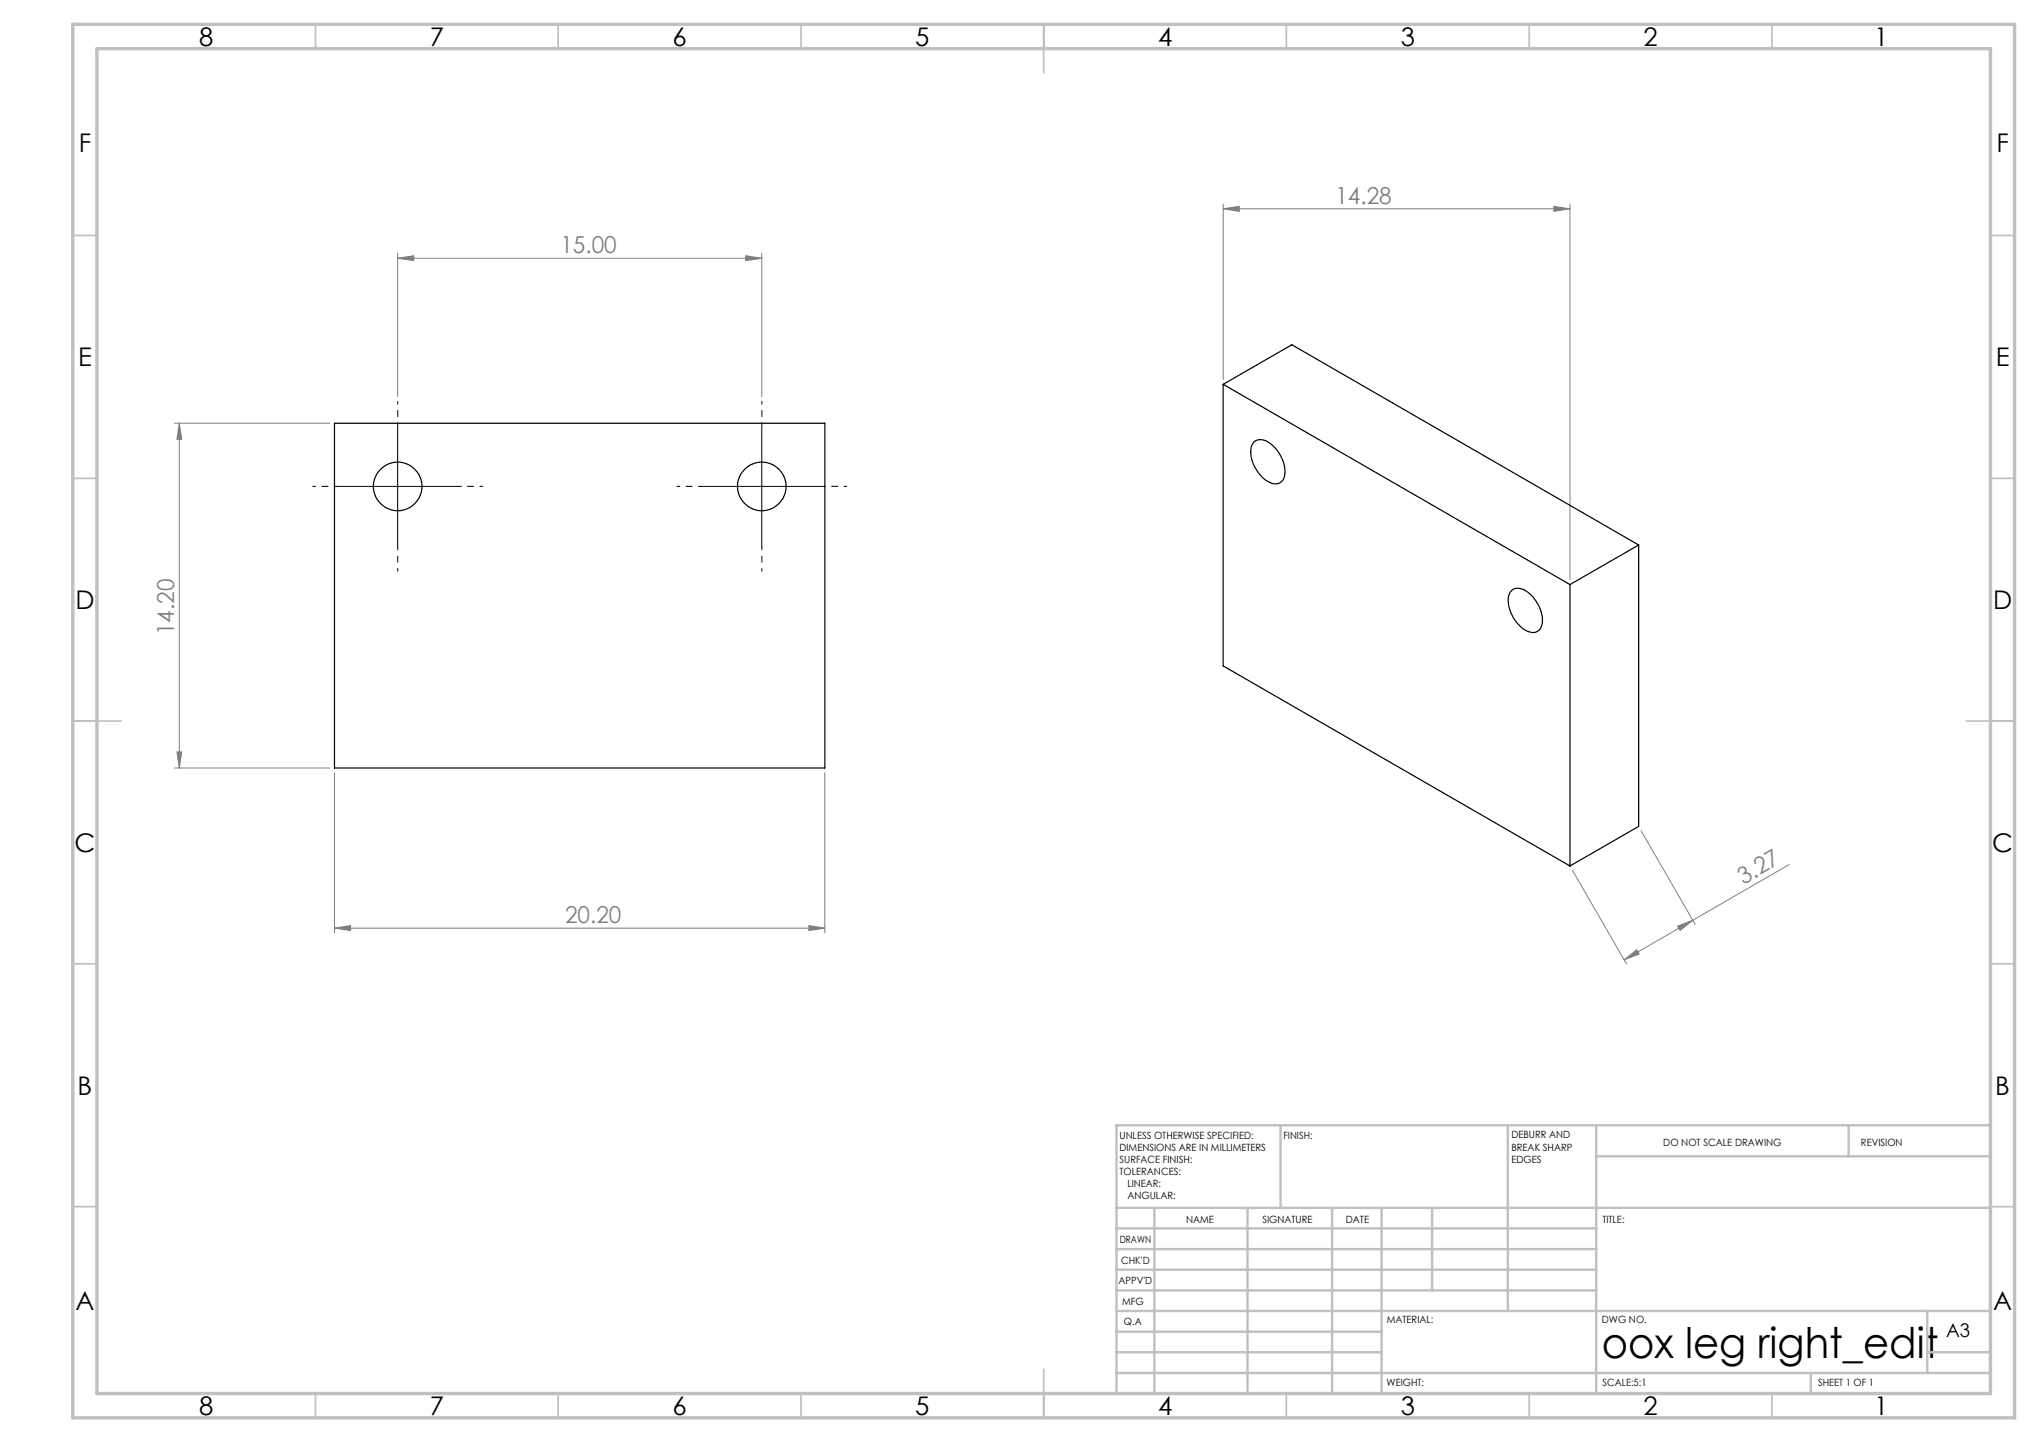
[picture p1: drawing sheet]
<svg xmlns="http://www.w3.org/2000/svg" width="420mm" height="297mm" viewBox="0 0 420 297" stroke-linecap="round" stroke-linejoin="round" font-family="sans-serif">
<g fill="none" stroke="#808080" stroke-width=".21">
<path d="M81.9 53.2l3.3-.5v1zM81.9 52.2v29.5M81.9 53.2h75M153.6 52.7l3.3 .5-3.3 .5zM156.9 52.2v29.5M252 43l3.3-.5v1zM252 42v36.2M252 43h71.4M320.1 42.5l3.3 .5-3.3 .5zM323.4 42v77.4M35.9 87.2h32M36.9 87.2l.5 3.3h-1z"/>
<path d="M36.9 87.2v71M35.9 158.2h32M36.4 154.9h1l-.5 3.3zM68.9 159.2v33M169.9 159.2v33M323.9 179.2l11.1 19.3M338 171.1l11.2 19.3M368.6 178l-19.9 11.5M68.9 191.2l3.3-.6v1.1zM68.9 191.2h101M166.6 190.6l3.3 .6-3.3 .5zM334.5 197.7l2.6-2.1 .5 .9z"/>
<path d="M345.5 190.7l3.2-1.2-2.6 2.1zM348.7 189.5l-14.2 8.2"/>
</g>
<path d="M81.9 87.7v-5M156.9 87.7v-5M69.4 100.2h-5M81.9 112.7v5M94.4 100.2h5M144.4 100.2h-5M156.9 112.7v5M169.4 100.2h5" fill="none" stroke="#000" stroke-width=".21" stroke-dasharray="15.2 1.3 1.3 1.3" stroke-dashoffset="14.6"/>
<path d="M81.9 87.7v25M156.9 87.7v25M69.4 100.2h25M144.4 100.2h25" fill="none" stroke="#000" stroke-width=".21"/>
<g fill="none" stroke="#c0c0c0" stroke-width=".35">
<path d="M65 5v5M115 5v5M165 5v5M215 5v10M265 5v5M315 5v5M365 5v5M15 48.5h5M410 48.5h5M15 98.5h5M410 98.5h5M15 148.5h10"/>
<path d="M405 148.5h10M15 198.5h5M410 198.5h5M15 248.5h5M410 248.5h5M65 287v5M115 287v5M165 287v5M215 282v10M265 287v5M315 287v5M365 287v5"/>
</g>
<g fill="none" stroke="#c0c0c0" stroke-width=".5">
<path d="M263.8 231.8v17M310.6 231.8v38.2M328.8 231.8v55.2M328.8 238.2h81.2M380.8 231.8v6.4M410 231.8h-180v55.2M230 248.8h180M230 257.3h98.8M230 253h98.8M237.8 248.8v38.2M257 248.8v38.2M274.4 248.8v38.2"/>
<path d="M284.6 248.8v38.2M295 248.8v17M230 265.8h98.8M230 261.5h98.8M230 278.5h54.6M230 274.3h54.6M230 270h180M397 278.5h13M397 270v12.8M230 282.8h180M373 282.8v4.2"/>
</g>
<path d="M15 5h400v287h-400zM20 10h390v277h-390z" fill="none" stroke="#c0c0c0" stroke-width=".7"/>
<g fill="#808080">
<path d="M166.6 190.6l3.3 .6-3.3 .5zM68.9 191.2l3.3-.6v1.1zM320.1 42.5l3.3 .5-3.3 .5zM252 43l3.3-.5v1z"/>
<path d="M81.9 53.2l3.3-.5v1zM153.6 52.7l3.3 .5-3.3 .5z"/>
<path d="M345.5 190.7l3.2-1.2-2.6 2.1zM334.5 197.7l2.6-2.1 .5 .9z"/>
<path d="M36.9 87.2l.5 3.3h-1zM36.4 154.9h1l-.5 3.3z"/>
</g>
<g fill="none" stroke="#000" stroke-width=".25">
<path d="M252 79.2v58l71.4 41.2M252 79.2l71.4 41.2M252 79.2l14.1-8.2 71.4 41.3M68.9 87.2h101v71h-101zM258.3 91a2.61 2.61 0 0 1 3.3 .3 7 7 0 0 1 2.8 7.3 2.08 2.08 0 0 1-3.2 .6 7.1 7.1 0 0 1-3.3-7.6zM337.5 112.3l-14.1 8.1M337.5 112.3v57.9l-14.1 8.2M311.4 121.6a2.61 2.61 0 0 1 3.2 .3 7.4 7.4 0 0 1 3 6.8 1.98 1.98 0 0 1-3 1.3 7.3 7.3 0 0 1-3.8-7.3zM323.4 120.4v58"/>
<circle cx="81.9" cy="100.2" r="5"/>
<circle cx="156.9" cy="100.2" r="5"/>
</g>
<text font-size="8.7" x="329.9" y="279.6">oox leg right_edit</text>
<g font-size="5.3">
<text x="41" y="9.5">8</text>
<text x="88.5" y="9.5">7</text>
<text x="138.5" y="9.5">6</text>
<text x="188.5" y="9.5">5</text>
<text x="238.5" y="9.5">4</text>
<text x="288.5" y="9.5">3</text>
<text x="338.5" y="9.5">2</text>
<text x="386" y="9.5">1</text>
<text x="16.2" y="31.2">F</text>
<text x="411.2" y="31.2">F</text>
<text x="16.1" y="75.5">E</text>
<text x="411.1" y="75.5">E</text>
<text x="15.5" y="125.5">D</text>
<text x="410.5" y="125.5">D</text>
<text x="15.4" y="175.5">C</text>
<text x="410.4" y="175.5">C</text>
<text x="16" y="225.5">B</text>
<text x="411" y="225.5">B</text>
<text x="15.5" y="269.7">A</text>
<text x="410.5" y="269.7">A</text>
<text x="41" y="291.5">8</text>
<text x="88.5" y="291.5">7</text>
<text x="138.5" y="291.5">6</text>
<text x="188.5" y="291.5">5</text>
<text x="238.5" y="291.5">4</text>
<text x="288.5" y="291.5">3</text>
<text x="338.5" y="291.5">2</text>
<text x="386" y="291.5">1</text>
</g>
<g font-size="4.8" fill="#808080">
<text x="275.1" y="41.9">14.28</text>
<text x="115.4" y="52.1">15.00</text>
<text x="35.9" y="130.9" transform="rotate(-90 35.9 130.9)">14.20</text>
<text x="359.1" y="182.2" transform="rotate(-30 359.1 182.2)">3.27</text>
<text x="116.4" y="190.1">20.20</text>
</g>
<text font-size="3.9" x="400.9" y="275.5">A3</text>
<g font-size="2.1">
<text x="230.6" y="234.6">UNLESS OTHERWISE SPECIFIED:</text>
<text x="230.6" y="237.1">DIMENSIONS ARE IN MILLIMETERS</text>
<text x="230.6" y="239.5">SURFACE FINISH:</text>
<text x="264.4" y="234.5">FINISH:</text>
<text x="311.3" y="234.5">DEBURR AND</text>
<text x="311.3" y="237">BREAK SHARP</text>
<text x="311.3" y="239.5">EDGES</text>
<text x="342.6" y="235.9">DO NOT SCALE DRAWING</text>
<text x="383.3" y="236.1">REVISION</text>
<text x="230.6" y="242">TOLERANCES:</text>
<text x="232.2" y="244.5">LINEAR:</text>
<text x="232.2" y="247">ANGULAR:</text>
<text x="244.3" y="252">NAME</text>
<text x="260" y="251.9">SIGNATURE</text>
<text x="277.2" y="251.9">DATE</text>
<text x="330.1" y="251.9">TITLE:</text>
<text x="230.6" y="256.1">DRAWN</text>
<text x="230.9" y="260.3">CHK'D</text>
<text x="230.4" y="264.4">APPV'D</text>
<text x="231.1" y="268.8">MFG</text>
<text x="231.5" y="273">Q.A</text>
<text x="285.6" y="272.5">MATERIAL:</text>
<text x="330" y="272.5">DWG NO.</text>
<text x="285.6" y="285.5">WEIGHT:</text>
<text x="330.1" y="285.6">SCALE:5:1</text>
<text x="374.5" y="285.6">SHEET 1 OF 1</text>
</g>
</svg>
